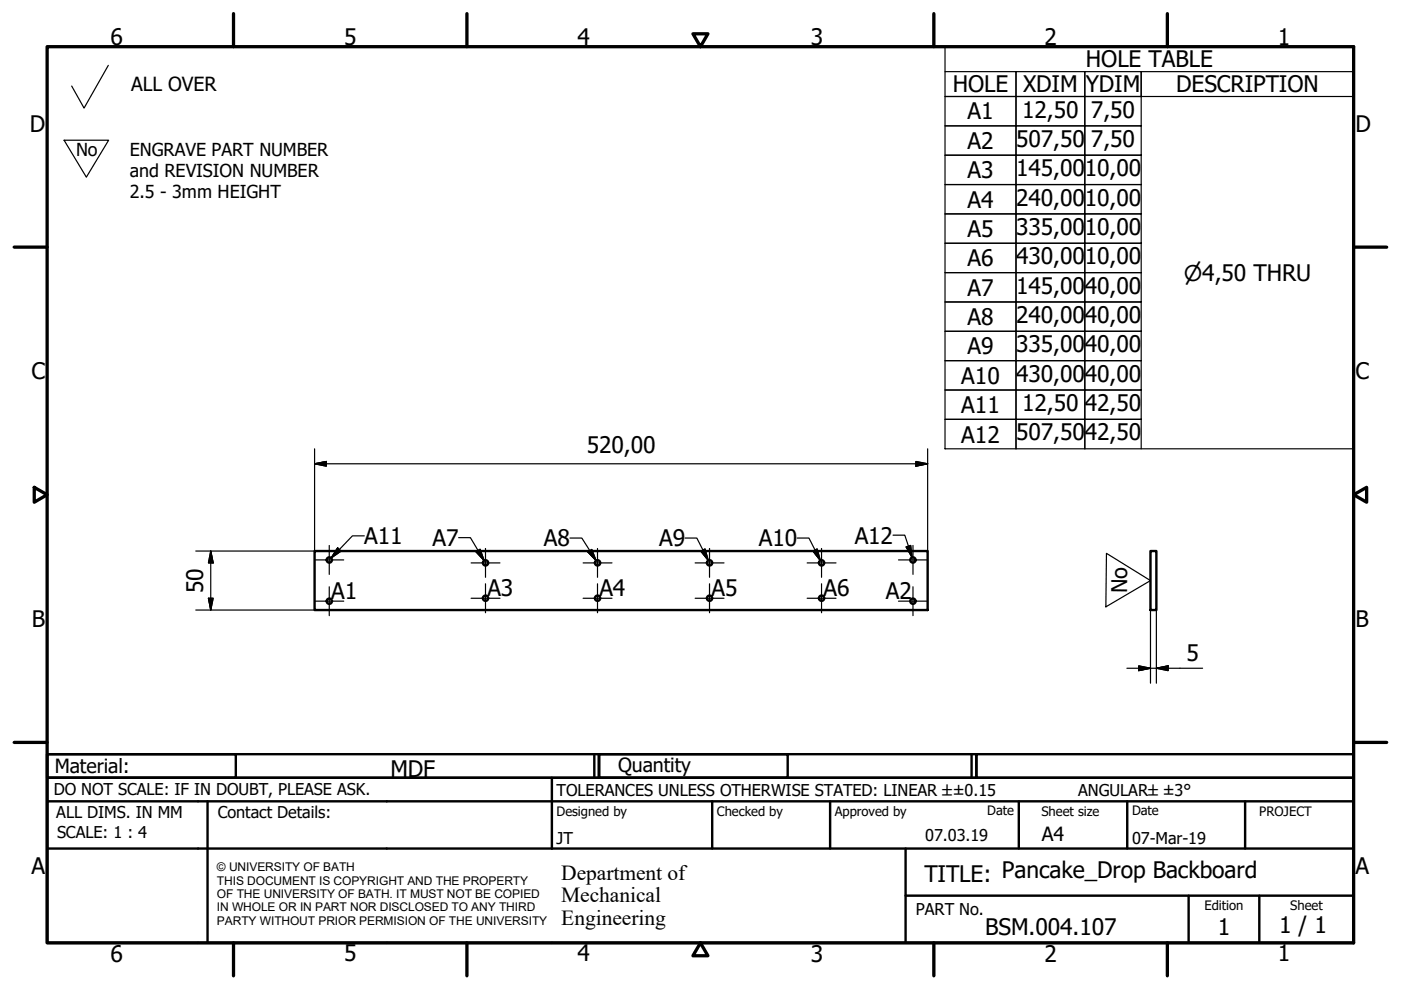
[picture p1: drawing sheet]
<svg xmlns="http://www.w3.org/2000/svg" width="297mm" height="210mm" viewBox="0 0 297 210" stroke-linecap="round" stroke-linejoin="round" font-family="sans-serif">
<!-- layer: Visible (ISO) -->
<g fill="none" stroke="#000" stroke-width=".51">
<path d="M66.7 116.8h130v12.5h-130zM243.9 116.8h1.3v12.5h-1.3z"/>
<circle cx="69.8" cy="118.7" r=".56"/>
<circle cx="102.9" cy="119.3" r=".56"/>
<circle cx="126.7" cy="119.3" r=".56"/>
<circle cx="150.4" cy="119.3" r=".56"/>
<circle cx="174.2" cy="119.3" r=".56"/>
<circle cx="193.6" cy="118.7" r=".56"/>
<circle cx="69.8" cy="127.5" r=".56"/>
<circle cx="102.9" cy="126.8" r=".56"/>
<circle cx="126.7" cy="126.8" r=".56"/>
<circle cx="150.4" cy="126.8" r=".56"/>
<circle cx="174.2" cy="126.8" r=".56"/>
<circle cx="193.6" cy="127.5" r=".56"/>
</g>
<!-- layer: Border (ISO) -->
<g fill="none" stroke="#000" stroke-width=".7">
<path d="M10 9.9h277v190h-277zM49.5 2.9v7M99 2.9v7M146.9 7.2h3.2l-1.6 2.7zM198 2.9v7M247.5 2.9v7M3 52.4h7M287 52.4h7M7.3 103.3l2.7 1.6-2.7 1.6zM287 104.9l2.8-1.6v3.2zM3 157.4h7M287 157.4h7"/>
<path d="M49.5 199.9v7M99 199.9v7M148.5 199.9l1.6 2.7h-3.2zM198 199.9v7M247.5 199.9v7"/>
</g>
<!-- layer: Title (ISO) -->
<g fill="none" stroke="#000" stroke-width=".51">
<path d="M10 159.9h40v5h-40zM10 159.9h117v5h-117zM126 159.9v5M127 159.9h40v5h-40zM127 159.9h80v5h-80zM206 159.9v5M207 159.9h80v5h-80zM10 169.9v-5h277v5M10 169.9h277v30h-277zM10 179.9h277M44 169.9v30M117 164.9v15"/>
<path d="M151 169.9v10M176 169.9v10M192 179.9v20M216 169.9v10M239 169.9v10M264 169.9v10M192 189.9h95M252 189.9v10M267 189.9v10"/>
</g>
<!-- layer: Sketch Geometry (ISO) -->
<path d="M23 13.9l-5.2 9-2.6-4.7M13.6 29.7h9.4l-4.7 7.9zM234.6 117.3l9.3 5.8-9.4 5.6z" fill="none" stroke="#000" stroke-width=".25"/>
<path d="M253.3 123.1v.1" fill="none" stroke="#fff" stroke-width=".21"/>
<!-- layer: Symbol (ISO) -->
<g fill="none" stroke="#000" stroke-width=".25">
<path d="M200.4 15.2h15v5.3h-15h15v6.2h-15h15v6.2h-15h15v6.2h-15h15v6.3h-15h15v6.2h-15h15v6.2h-15h15v6.2h-15h15v6.2h-15h15v6.3h-15h15v6.2h-15h15v6.2h-15h15v6.3v-6.3h14.6v6.3v-6.3h12v6.3M200.4 9.9h86.6v85.3h-86.6zM215.4 15.2h14.6v5.3h-14.6zM230 15.2h12v5.3h-12zM287 15.2h-45v5.3h45M215.4 20.5h14.6v6.2h-14.6zM215.4 26.7h14.6v6.2h-14.6zM215.4 32.9h14.6v6.2h-14.6zM215.4 39.1h14.6v6.3h-14.6zM230 20.5h12v6.2h-12zM230 26.7h12v6.2h-12zM230 32.9h12v6.2h-12z"/>
<path d="M230 39.1h12v6.3h-12zM215.4 45.4h14.6v6.2h-14.6zM215.4 51.6h14.6v6.2h-14.6zM215.4 57.8h14.6v6.2h-14.6zM230 45.4h12v6.2h-12zM230 51.6h12v6.2h-12zM230 57.8h12v6.2h-12zM215.4 64h14.6v6.2h-14.6zM215.4 70.2h14.6v6.3h-14.6zM215.4 76.5h14.6v6.2h-14.6zM230 64h12v6.2h-12zM230 70.2h12v6.3h-12z"/>
<path d="M230 76.5h12v6.2h-12zM215.4 82.7h14.6v6.2h-14.6zM230 82.7h12v6.2h-12zM71.6 116.2l.7 .7-2.1 1.4zM77.2 113.6h-2.5l-4.5 4.7M97.2 114h2.5l3 4.9M100.9 117l.9-.5 .9 2.4zM120.8 114.1h2.6l3 4.8M124.6 117l.9-.5 .9 2.4zM145.2 114.1h2.5l2.5 4.7M148.6 116.9l.9-.5 .7 2.4zM169 114.1h2.5l2.4 4.7"/>
<path d="M172.4 116.8l.8-.4 .7 2.4zM189.3 113.5h2.5l1.6 4.7M192.1 116l1-.4 .3 2.6z"/>
</g>
<path d="M71.6 116.2l-1.4 2.1zM71.6 116.2l.7 .7-2.1 1.4zM100.9 117l1.8 1.9zM100.9 117l.9-.5 .9 2.4zM124.6 117l1.8 1.9zM124.6 117l.9-.5 .9 2.4zM148.6 116.9l1.6 1.9zM148.6 116.9l.9-.5 .7 2.4zM172.4 116.8l1.5 2zM172.4 116.8l.8-.4 .7 2.4zM192.1 116l1.3 2.2zM192.1 116l1-.4 .3 2.6z" fill="#000" stroke="#000" stroke-width=".25"/>
<!-- layer: Center Mark (ISO) -->
<g fill="none" stroke="#000" stroke-width=".25">
<path d="M66.8 118.7h6.1M69.8 115.6v6.2M99.9 119.4h6.1M102.9 116.3v6.1M123.6 119.4h6.2M126.7 116.3v6.1M147.4 119.4h6.1M150.4 116.3v6.1M171.1 119.4h6.1M174.2 116.3v6.1M190.5 118.7h6.1M193.6 115.6v6.2"/>
<path d="M66.8 127.5h6.1M69.8 124.4v6.1M99.9 126.8h6.1M102.9 123.8v6.1M123.6 126.8h6.2M126.7 123.8v6.1M147.4 126.8h6.1M150.4 123.8v6.1M171.1 126.8h6.1M174.2 123.8v6.1M190.5 127.5h6.1M193.6 124.4v6.1"/>
</g>
<!-- layer: Dimension (ISO) -->
<g fill="none" stroke="#000" stroke-width=".25">
<path d="M66.7 98.3l2.5-.5v1zM66.7 98.3h130M66.7 95.2v21.6h-25.2M194.2 97.8l2.5 .5-2.5 .5zM196.7 95.2v21.6M44.7 116.8l.5 2.6h-1zM44.7 116.8v12.5M41.5 129.3h25.2M44.2 126.8h1l-.5 2.5zM243.9 129.3v15.6M245.2 129.3v15.6M238.9 141.7h16.1"/>
<path d="M241.4 141.2l2.5 .5-2.5 .5zM245.2 141.7l2.5-.5v1z"/>
</g>
<path d="M66.7 98.3l2.5-.5zM66.7 98.3l2.5-.5v1zM194.2 98.8l2.5-.5zM194.2 97.8l2.5 .5-2.5 .5zM44.7 116.8l.5 2.6zM44.7 116.8l.5 2.6h-1zM44.2 126.8l.5 2.5zM44.2 126.8h1l-.5 2.5zM241.4 142.2l2.5-.5zM241.4 141.2l2.5 .5-2.5 .5zM245.2 141.7l2.5-.5zM245.2 141.7l2.5-.5v1z" fill="#000" stroke="#000" stroke-width=".25"/>
<g font-size="4.8">
<text x="23.4" y="9.5">6</text>
<text x="72.9" y="9.5">5</text>
<text x="122.4" y="9.5">4</text>
<text x="171.9" y="9.5">3</text>
<text x="221.4" y="9.5">2</text>
<text x="270.9" y="9.5">1</text>
<text x="230.3" y="14.3">HOLE TABLE</text>
<text x="202" y="19.6">HOLE</text>
<text x="216.9" y="19.6">XDIM</text>
<text x="230.2" y="19.6">YDIM</text>
<text x="249.4" y="19.6">DESCRIPTION</text>
<text x="6.3" y="27.9">D</text>
<text x="205.1" y="25.3">A1</text>
<text x="216.7" y="24.9">12,50</text>
<text x="231.3" y="24.9">7,50</text>
<text x="287.4" y="27.9">D</text>
<text x="205.1" y="31.6">A2</text>
<text x="215.4" y="31.2">507,50</text>
<text x="231.3" y="31.2">7,50</text>
<text x="205.1" y="37.8">A3</text>
<text x="215.4" y="37.4">145,00</text>
<text x="230" y="37.4">10,00</text>
<text x="205.1" y="44">A4</text>
<text x="215.4" y="43.6">240,00</text>
<text x="230" y="43.6">10,00</text>
<text x="205.1" y="50.2">A5</text>
<text x="215.4" y="49.8">335,00</text>
<text x="230" y="49.8">10,00</text>
<text x="205.1" y="56.4">A6</text>
<text x="215.4" y="56">430,00</text>
<text x="230" y="56">10,00</text>
<text x="205.1" y="62.7">A7</text>
<text x="215.4" y="62.3">145,00</text>
<text x="230" y="62.3">40,00</text>
<text x="205.1" y="68.9">A8</text>
<text x="215.4" y="68.5">240,00</text>
<text x="230" y="68.5">40,00</text>
<text x="205.1" y="75.1">A9</text>
<text x="215.4" y="74.7">335,00</text>
<text x="230" y="74.7">40,00</text>
<text x="6.7" y="80.4">C</text>
<text x="203.8" y="81.3">A10</text>
<text x="215.4" y="80.9">430,00</text>
<text x="230" y="80.9">40,00</text>
<text x="287.4" y="80.4">C</text>
<text x="203.8" y="87.6">A11</text>
<text x="216.7" y="87.2">12,50</text>
<text x="230" y="87.2">42,50</text>
<text x="124.4" y="95.9">520,00</text>
<text x="203.8" y="93.8">A12</text>
<text x="215.4" y="93.4">507,50</text>
<text x="230" y="93.4">42,50</text>
<text x="77.2" y="115.4">A11</text>
<text x="91.7" y="115.8">A7</text>
<text x="115.3" y="115.8">A8</text>
<text x="139.7" y="115.8">A9</text>
<text x="160.9" y="115.8">A10</text>
<text x="181.2" y="115.2">A12</text>
<text x="43.1" y="125.7" transform="rotate(-90 43.1 125.7)">50</text>
<text x="70.2" y="127.1">A1</text>
<text x="103.3" y="126.4">A3</text>
<text x="127.1" y="126.4">A4</text>
<text x="150.8" y="126.4">A5</text>
<text x="174.6" y="126.4">A6</text>
<text x="187.8" y="127">A2</text>
<text x="6.8" y="132.9">B</text>
<text x="287.4" y="132.9">B</text>
<text x="251.6" y="140.1">5</text>
<text x="82.8" y="164.8">MDF</text>
<text x="6.7" y="185.4">A</text>
<text x="287.4" y="185.4">A</text>
<text x="196" y="187">TITLE: Pancake_Drop Backboard</text>
<text x="271.2" y="197.9">1 / 1</text>
<text x="23.4" y="203.9">6</text>
<text x="72.9" y="203.8">5</text>
<text x="122.4" y="203.8">4</text>
<text x="171.9" y="203.9">3</text>
<text x="208.9" y="198.2">BSM.004.107</text>
<text x="221.4" y="203.9">2</text>
<text x="258.2" y="198.2">1</text>
<text x="270.9" y="203.8">1</text>
</g>
<g font-size="4.6">
<text x="251" y="59.5">⌀4,50 THRU</text>
<text x="239" y="125.8" transform="rotate(-90 239 125.8)">No</text>
<text x="119" y="186.5">Department of</text>
<text x="119" y="191.3">Mechanical</text>
<text x="119" y="196">Engineering</text>
</g>
<g font-size="4.1">
<text x="27.8" y="19.3">ALL OVER</text>
<text x="11.6" y="163.9">Material:</text>
<text x="131" y="163.7">Quantity</text>
<text x="220.9" y="178.4">A4</text>
</g>
<g font-size="3.8">
<text x="16.1" y="33.1">No</text>
<text x="27.5" y="33">ENGRAVE PART NUMBER</text>
<text x="27.5" y="37.5">and REVISION NUMBER</text>
<text x="27.5" y="42">2.5 - 3mm HEIGHT</text>
</g>
<g font-size="3.5">
<text x="11.4" y="168.5">DO NOT SCALE: IF IN DOUBT, PLEASE ASK.</text>
<text x="11.9" y="173.5">ALL DIMS. IN MM</text>
<text x="46.2" y="173.5">Contact Details:</text>
<text x="118" y="168.8">TOLERANCES UNLESS OTHERWISE STATED: LINEAR ±±0.15</text>
<text x="228.6" y="168.8">ANGULAR±±3°</text>
<text x="12.1" y="177.6">SCALE: 1 : 4</text>
<text x="118" y="178.9">JT</text>
<text x="196.2" y="178.3">07.03.19</text>
<text x="240" y="178.9">07-Mar-19</text>
<text x="194.2" y="194.1">PART No.</text>
</g>
<g font-size="2.8">
<text x="118" y="173">Designed by</text>
<text x="152" y="173">Checked by</text>
<text x="177" y="173">Approved by</text>
<text x="209.3" y="172.9">Date</text>
<text x="220.8" y="173">Sheet size</text>
<text x="240" y="172.9">Date</text>
<text x="267" y="172.9">PROJECT</text>
<text x="255.4" y="193">Edition</text>
<text x="273.6" y="193">Sheet</text>
</g>
<g font-size="2.5">
<text x="46" y="184.7">© UNIVERSITY OF BATH</text>
<text x="46" y="187.6">THIS DOCUMENT IS COPYRIGHT AND THE PROPERTY</text>
<text x="46" y="190.4">OF THE UNIVERSITY OF BATH. IT MUST NOT BE COPIED</text>
<text x="46" y="193.2">IN WHOLE OR IN PART NOR DISCLOSED TO ANY THIRD</text>
<text x="46" y="196.1">PARTY WITHOUT PRIOR PERMISION OF THE UNIVERSITY</text>
</g>
</svg>
